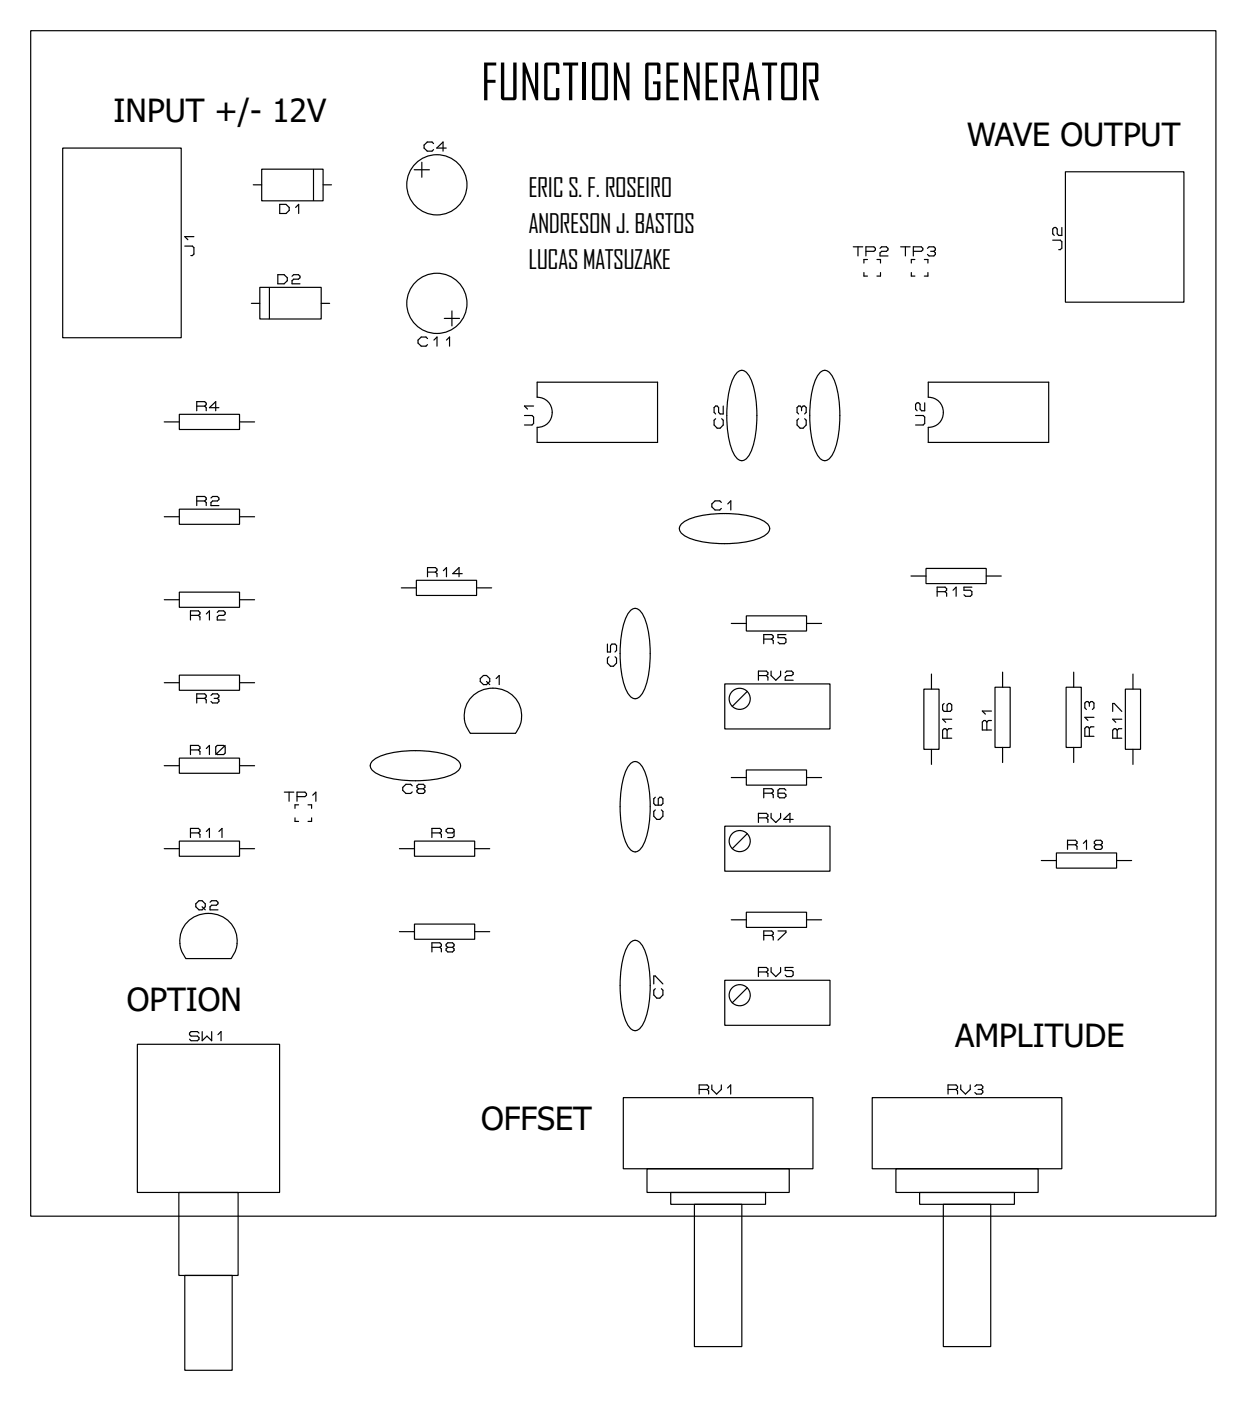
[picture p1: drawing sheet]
<svg xmlns="http://www.w3.org/2000/svg" width="105mm" height="118mm" viewBox="0 0 105 118" stroke-linecap="round" stroke-linejoin="round" font-family="sans-serif">
<g fill="none" stroke="#000" stroke-width=".1">
<path d="M2.6 2.6h100v100h-100zM5.3 12.5h10v16h-10zM16.4 20h-.8l.2 .2M21.4 15.6h.7M22.1 14.3h5.2v2.6h-5.2zM23.6 17.2h.5l.3 .3v.2l-.3 .3h-.5zM24.9 17.5l.3-.3v.8M26.4 14.3v2.6M27.3 15.6h.7M34.9 14.3h1.3M35.6 13.7v1.2M36.6 12.1l-.2-.1h-.4l-.2 .2v.3l.2 .2h.4l.2-.1"/>
<path d="M37.6 12.5h-.8l.6-.5v.7M89.6 19.2v.7h-.3l-.1-.2v-.4l-.1-.1-.3 .1v.4l.1 .2M89.9 14.5h10v11h-10zM13.9 35.6h1.2M15.1 34.9h5.1v1.3h-5.1zM15.6 20.8h.6l.2 .1v.5l-.3 .2M16.6 34.3h.7M17.3 34.3l.1-.2-.1-.2h-.7v.7M17.3 34.3l.1 .1v.2M18.5 34.4h-.8l.5-.5v.7M20.2 35.6h1.3M21.2 25.6h.7"/>
<path d="M21.9 24.2h5.2v2.7h-5.2zM22.7 24.3v2.6M23.4 23.2h.6l.2 .2v.3l-.2 .2h-.6zM24.6 23.3l.2-.1h.4l.1 .2-.1 .1h-.4l-.2 .2v.2h.7M27.1 25.6h.7M36.1 28.6l-.2-.2h-.4l-.2 .3v.2l.2 .3h.4l.2-.1M36.6 28.7l.3-.3v.8M37.5 26.9h1.3M37.7 28.7l.2-.3v.8M38.1 26.2v1.3M44.2 35h.7l.1 .2v.5l-.1 .1h-.7M45 34.2h-.8l.3 .3"/>
<path d="M45.3 32.2h10.2v5.1h-10.2v-1.3a1.27 1.27 0 0 0 1.3-1.2 1.27 1.27 0 0 0-1.3-1.3zM60.4 35.3l-.2 .1v.4l.3 .3h.3l.2-.3v-.4l-.1-.1M61 34.2v.7h-.2l-.2-.1v-.4l-.1-.2-.3 .2v.4l.2 .1M62.3 31.3l.3-.1a1.58 1.58 0 0 1 1 1.5 8.9 8.9 0 0 1-.4 5.8l-.3 .3-.3 .1a1.57 1.57 0 0 1-1-1.4 9 9 0 0 1 .4-5.9zM67.4 35.3l-.2 .1v.4l.3 .3h.3l.2-.3v-.4l-.1-.1M67.6 34.4l-.1-.2-.3 .2v.4l.2 .1M67.6 34.4l.2-.2 .2 .2v.4l-.1 .1M67.6 34.4v.2M69.3 31.3l.3-.1a1.58 1.58 0 0 1 1 1.5 8.9 8.9 0 0 1-.4 5.8l-.3 .3-.3 .1a1.57 1.57 0 0 1-1-1.4 9 9 0 0 1 .4-5.9zM72 20.8h.8M72.4 20.8v.8M72.9 23v.3h.3"/>
<path d="M73.1 21.2h.6l.2-.3-.2-.1h-.6v.8M73.2 21.9h-.3v.3M74 21.9h.3v.3M74.2 20.9l.2-.1h.4l.1 .3-.1 .1h-.4l-.2 .1v.3h.7M74.3 23v.3h-.3M76 20.8h.8M76.4 20.8v.8M76.9 23v.3h.3M77.1 21.2h.6l.2-.3-.2-.1h-.6v.8M77.2 21.9h-.3v.3M77.2 35h.7l.1 .2v.5l-.1 .1h-.7M78 21.9h.3v.3"/>
<path d="M78 34v.6h-.2l-.2-.1v-.4l-.1-.1-.3 .1v.4l.2 .1M78.2 20.9l.2-.1h.4l.1 .1-.1 .3M78.3 23v.3h-.3M78.3 32.2h10.2v5.1h-10.2v-1.3a1.27 1.27 0 0 0 1.3-1.2 1.27 1.27 0 0 0-1.3-1.3zM78.5 21.2h.3M78.8 21.2l.1 .1-.1 .3h-.4l-.2-.1M88.8 20.3h.7l.1 .1v.5l-.3 .2M13.9 50.6h1.2M13.9 43.6h1.2M13.9 57.6h1.2M15.1 49.9h5.1v1.3h-5.1zM15.1 42.9h5.1v1.3h-5.1z"/>
<path d="M15.1 56.9h5.1v1.3h-5.1zM16.1 51.9h.6M16.6 42.3h.7M16.6 58.9h.7M16.7 51.9l.2-.1-.2-.3h-.6v.8M16.7 51.9l.2 .1v.3M17.3 42.3l.1-.2-.1-.2h-.7v.7M17.3 58.9l.1-.1-.1-.3h-.7v.8M17.3 42.3l.1 .1v.2M17.3 58.9l.1 .1v.3M17.4 51.8l.3-.3v.8M17.8 42l.1-.1h.4l.2 .2-.2 .2h-.4l-.1 .1v.2h.7"/>
<path d="M17.8 58.7l.1-.2h.4l.2 .2-.2 .2M18.1 58.9h.2M18.3 51.7l.2-.2h.4l.1 .3-.1 .1h-.4l-.2 .1v.3h.7M18.3 58.9l.2 .1-.2 .3h-.4l-.1-.1M20.2 50.6h1.3M20.2 43.6h1.3M20.2 57.6h1.3M33.9 49.6h1.2M35.1 48.9h5.1v1.3h-5.1zM36.1 48.3h.6M36.7 48.3l.2-.2-.2-.2h-.6v.7M36.7 48.3l.2 .1v.2"/>
<path d="M37.4 48.1l.3-.2v.7M39 48.4h-.8l.5-.5v.7M40 58.6a2.4 2.4 0 0 1 3.2 0 2.4 2.4 0 0 1 .4 3.2l-.1 .1h-3.8a2.35 2.35 0 0 1 .3-3.3zM40.2 49.6h1.3M40.5 57.2l.3-.2h.2l.3 .2v.3l-.3 .2h-.2l-.3-.2zM41 57.5l.3 .2M41.9 57.2l.2-.2v.7M51.2 54.3v.7h.3v-.5l.1-.2h.3l.1 .2v.4l-.1 .1M51.4 55.4l-.2 .1v.4l.3 .3h.3l.2-.3v-.4l-.1-.1M53.3 51.4l.3-.1a1.58 1.58 0 0 1 1 1.4 8.9 8.9 0 0 1-.4 5.9l-.3 .2-.3 .1a1.57 1.57 0 0 1-1-1.4 9 9 0 0 1 .4-5.8zM57.4 44.3a3.2 3.2 0 0 1 2-.9 8.9 8.9 0 0 1 5.2 .6l.2 .3 .1 .3a1.58 1.58 0 0 1-1.4 1 8.9 8.9 0 0 1-5.8-.4l-.3-.3-.1-.3zM60.9 42.4l-.2-.2h-.4l-.2 .3v.3l.2 .2h.4l.2-.1"/>
<path d="M61.1 57.7h8.9v3.8h-8.9zM61.4 42.5l.3-.3v.8M61.7 52.6h1.3M63 51.9h5v1.3h-5zM63 58.3l-1.2 1.3M64 57h.7M64.4 53.9h.7M64.7 57l.1-.1-.1-.3h-.7v.8M64.7 57l.1 .1v.3M65.1 56.6v.4l.4 .4 .4-.4v-.4M65.1 53.9l.1-.1-.1-.3h-.7v.8M65.1 53.9l.1 .1v.3"/>
<path d="M66.2 56.7l.2-.1h.4l.1 .3-.1 .1h-.4l-.2 .1v.3h.7M66.3 53.5h-.7v.3h.6l.1 .1v.3l-.1 .1h-.4l-.2-.1M68 52.6h1.3M76.9 48.6h1.2M77.9 58.1h1.3v5.1h-1.3zM78.1 47.9h5.1v1.3h-5.1zM78.6 56.9v1.2M79.1 49.9h.6M79.7 59.3l-.2 .2v.4l.2 .1h.5l.1-.1v-.4l-.1-.2-.3 .2v.5M79.7 49.9l.2-.1-.2-.3h-.6v.8M79.7 49.9l.2 .1v.3M80.4 49.8l.3-.3v.8"/>
<path d="M82 49.5h-.7v.3h.6l.1 .1v.3l-.1 .1h-.4l-.2-.1M83.2 48.6h1.3M83.6 60h-.7l.2 .2M83.9 58h1.3v5h-1.3zM84.6 56.7v1.3M89.9 58h1.3v5h-1.3zM90.6 56.7v1.3M91.9 59.3l-.1-.1-.3 .1v.4l.2 .1M91.9 59.3v.3M91.9 59.3l.1-.1 .3 .1v.4l-.1 .1M94.9 58.1h1.3v5.1h-1.3zM95.6 56.9v1.2"/>
<path d="M13.9 71.6h1.2M13.9 64.6h1.2M15.1 63.9h5.1v1.3h-5.1zM15.1 70.9h5.1v1.3h-5.1zM16 77.6a2.4 2.4 0 0 1 3.2 0 2.4 2.4 0 0 1 .4 3.2l-.1 .1h-3.8a2.35 2.35 0 0 1 .3-3.3zM16.1 70.3h.6M16.1 63.3h.6M16.5 76.2l.3-.2h.2l.3 .2v.3l-.3 .2h-.2l-.3-.2zM16.7 63.3l.2-.2-.2-.2h-.6v.7M16.7 70.3l.2-.2-.2-.2h-.6v.7M16.7 63.3l.2 .1v.2M16.7 70.3l.2 .1v.2"/>
<path d="M17 76.5l.3 .2M17.4 63.1l.3-.2v.7M17.4 70.1l.3-.2v.7M17.7 76.1l.2-.1h.4l.1 .2-.1 .2h-.4l-.2 .1v.2h.7M18.3 62.9h.6l.1 .1v.5l-.1 .1h-.6l-.1-.1v-.5zM18.5 70.1l.2-.2v.7M19 62.9l-.8 .7M20.2 71.6h1.3M20.2 64.6h1.3M24 66.8h.8M24.4 66.8v.8M24.9 69v.3h.3"/>
<path d="M25.1 67.2h.6l.2-.3-.2-.1h-.6v.8M25.2 67.9h-.3v.3M26 67.9h.3v.3M26.3 69v.3h-.3M26.4 67.1l.2-.3v.8M31.3 64.3a3.3 3.3 0 0 1 2.1-.9 8.8 8.8 0 0 1 5.1 .6l.3 .3 .1 .3a1.57 1.57 0 0 1-1.4 1 9 9 0 0 1-5.9-.4l-.3-.3-.1-.3zM33.7 78.6h1.3M33.7 71.6h1.3M34.8 66.3l-.2-.1h-.4l-.2 .2v.3l.2 .2h.4l.2-.1M35 77.9h5v1.3h-5zM35 70.9h5v1.3h-5zM35.3 66.5h.4"/>
<path d="M35.3 66.5l-.1 .2v.1l.1 .1h.4l.1-.1-.1-.3M35.3 66.5l-.1-.1v-.1l.1-.1h.4l.1 .1-.1 .2M36.4 79.9h.7M36.4 70.3h.7M37.1 70.3l.1-.2-.1-.2h-.7v.7M37.1 79.9l.1-.1-.1-.3h-.7v.8M37.1 70.3l.1 .1v.2M37.1 79.9l.1 .1v.3M37.8 79.9l-.2-.1v-.1l.2-.2h.4l.1 .2-.1 .2M37.8 79.9h.4M37.8 79.9l-.2 .1v.2l.2 .1h.4l.1-.1-.1-.3M38.3 70.1l-.1 .2h-.4l-.2-.2v-.1l.2-.1h.4l.1 .1v.5l-.1 .1h-.4"/>
<path d="M40 78.6h1.3M40 71.6h1.3M53.3 64.3l.3-.1a1.57 1.57 0 0 1 1 1.4 9 9 0 0 1-.4 5.9l-.3 .3-.3 .1a1.58 1.58 0 0 1-1-1.5 8.9 8.9 0 0 1 .4-5.8zM53.3 79.4l.3-.1a1.57 1.57 0 0 1 1 1.4 9 9 0 0 1-.4 5.9l-.3 .2-.3 .1a1.58 1.58 0 0 1-1-1.4 8.9 8.9 0 0 1 .4-5.8zM55.3 68.3l-.1 .1v.4l.2 .3h.3l.2-.3v-.4l-.1-.1M55.3 67.2l-.1 .2v.4l.1 .1h.5l.1-.1v-.4l-.1-.2-.3 .2v.5M61.1 69.7h8.9v3.8h-8.9zM61.7 65.6h1.3M61.7 77.6h1.3M63 64.9h5v1.3h-5zM63 76.9h5v1.3h-5zM63 70.3l-1.2 1.3"/>
<path d="M64 69h.7M64.4 66.9h.7M64.4 78.9h.7M64.7 69l.1-.1-.1-.3h-.7v.8M64.7 69l.1 .1v.3M65.1 68.6v.4l.4 .4 .4-.4v-.4M65.1 66.9l.1-.1-.1-.3h-.7v.8M65.1 78.9l.1-.1-.1-.3h-.7v.8M65.1 66.9l.1 .1v.3M65.1 78.9l.1 .1v.3M65.6 78.5h.7v.2l-.7 .6M66.3 66.7l-.1-.2h-.4l-.2 .2v.5l.2 .1h.4l.1-.1-.1-.3h-.6"/>
<path d="M66.9 69.1h-.8l.5-.5v.8M68 65.6h1.3M68 77.6h1.3M78.6 63.2v1.3M79.9 61.6l-.1-.1-.3 .1v.7h.8M79.9 61.6v.7M80.3 61.5h-.3l-.1 .1M80.3 60.7h-.8l.3 .2M83.3 60.9l-.2-.1-.2 .1v.7h.7M83.3 60.9v.7M83.6 60.8h-.2l-.1 .1M84.6 63v1.3"/>
<path d="M87.9 72.6h1.2M89.1 71.9h5.1v1.3h-5.1zM90.1 71.3h.6M90.6 63v1.3M90.7 71.3l.2-.2-.2-.2h-.6v.7M90.7 71.3l.2 .1v.2M91.4 71.1l.3-.2v.7M91.9 61.4l-.1-.1-.3 .1v.7h.8M91.9 61.4v.7M92.3 61.3h-.3l-.1 .1M92.3 60.5h-.8l.3 .3M92.5 71.3l-.2-.2v-.1l.2-.1h.4l.1 .1-.1 .3"/>
<path d="M92.5 71.3h.4M92.5 71.3l-.2 .1v.1l.2 .1h.4l.1-.1-.1-.2M93.9 60v-.7h.1l.6 .7M94.2 72.6h1.3M94.3 61.6l-.2-.1-.2 .1v.7h.7M94.3 61.6v.7M94.6 61.5h-.2l-.1 .1M94.6 60.7h-.7l.2 .2M95.6 63.2v1.3M11.6 88.1h12v12.5h-12zM16.8 87.1l-.1-.1h-.6l-.1 .3 .1 .1h.6l.1 .3-.1 .1h-.6l-.1-.1M17.1 87v.8l.4-.4 .4 .4v-.8"/>
<path d="M18.4 87.3l.2-.3v.8M52.6 92.6h16v6h-16zM54.6 98.6h12v2h-12zM55.2 83v-.7h.1l.6 .7M55.3 83.4l-.1 .1v.4l.2 .3h.3l.2-.3v-.4l-.1-.1M59 91.9h.7M59.7 91.9l.1-.1-.1-.3h-.7v.8M59.7 91.9l.1 .1v.3M60.1 91.5v.4l.4 .4 .4-.4v-.4M61.1 82.7h8.9v3.8h-8.9zM61.4 91.8l.2-.3v.8M63 83.3l-1.2 1.3"/>
<path d="M64 82h.7M64.7 82l.1-.1-.1-.3h-.7v.8M64.7 82l.1 .1v.3M65.1 81.6v.4l.4 .4 .4-.4v-.4M66.9 81.6h-.7v.3h.6l.1 .1v.2l-.1 .2h-.4l-.2-.2M73.6 92.6h16v6h-16zM75.6 98.6h12v2h-12zM80 91.9h.7M80.7 91.9l.1-.1-.1-.3h-.7v.8M80.7 91.9l.1 .1v.3M81.1 91.5v.4l.4 .4 .4-.4v-.4M82.2 91.6l.2-.1h.4l.1 .1-.1 .3"/>
<path d="M82.5 91.9h.3M82.8 91.9l.1 .1-.1 .3h-.4l-.2-.1M15.1 100.6h5v7h-5zM15.6 107.6h4v8h-4zM56.6 100.6h8v1h-8zM58.6 101.6h4v12h-4zM77.6 100.6h8v1h-8zM79.6 101.6h4v12h-4z"/>
<circle cx="36.9" cy="15.6" r="2.54"/>
<circle cx="36.9" cy="25.6" r="2.54"/>
<circle cx="62.4" cy="59" r=".89"/>
<circle cx="62.4" cy="71" r=".89"/>
<circle cx="62.4" cy="84" r=".89"/>
</g>
<text font-size="4.7" x="40.6" y="8.5">FUNCTION GENERATOR</text>
<g font-size="3.3">
<text x="9.6" y="10.3">INPUT +/- 12V</text>
<text x="81.6" y="12.3">WAVE OUTPUT</text>
<text x="10.7" y="85.3">OPTION</text>
<text x="80.6" y="88.3">AMPLITUDE</text>
<text x="40.6" y="95.3">OFFSET</text>
</g>
<g font-size="2.5">
<text x="44.6" y="16.6">ERICS.F.ROSEIRO</text>
<text x="44.6" y="19.6">ANDRESONJ.BASTOS</text>
<text x="44.6" y="22.6">LUCASMATSUZAKE</text>
</g>
</svg>
